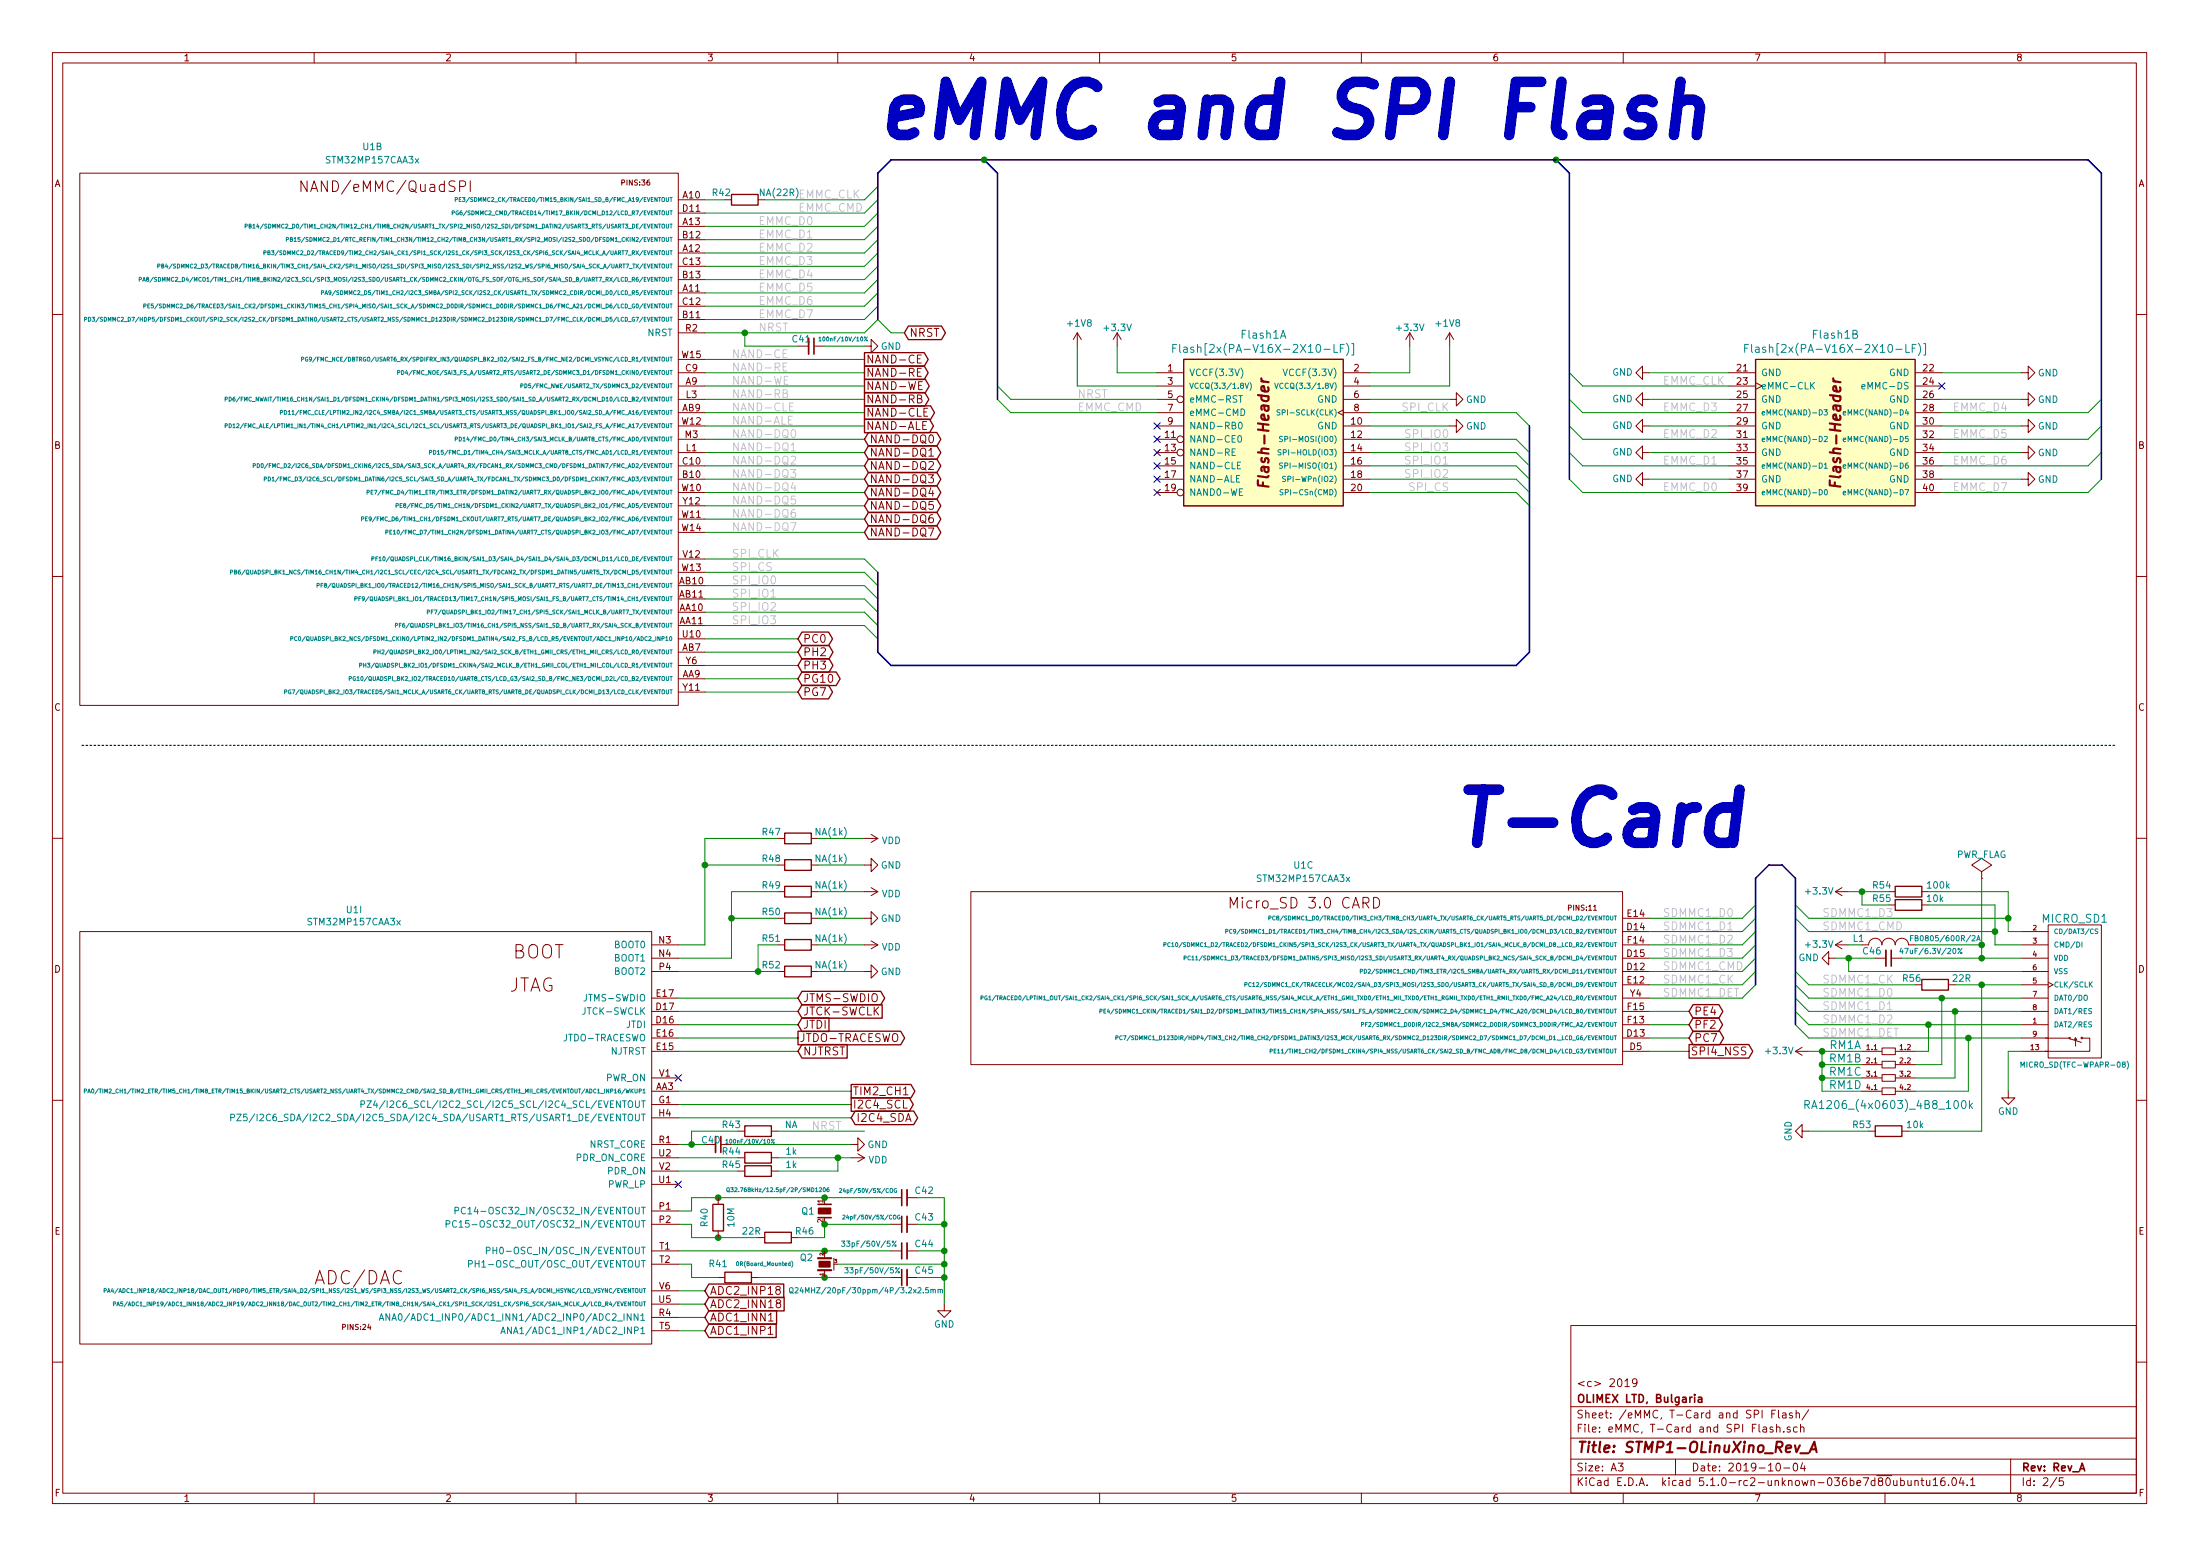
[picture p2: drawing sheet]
EESchema Schematic File Version 4
LIBS:STMP1-OLinuXino_Rev_A-cache
EELAYER 29 0
EELAYER END
$Descr A3 16535 11693
encoding utf-8
Sheet 2 5
Title "STMP1-OLinuXino_Rev_A"
Date "2019-10-04"
Rev "Rev_A"
Comp "OLIMEX LTD, Bulgaria"
Comment1 "<c> 2019"
Comment2 ""
Comment3 ""
Comment4 ""
$EndDescr
Text Label 5500 2900 0    60   ~ 0
NAND-WE
Text Label 5500 3200 0    60   ~ 0
NAND-ALE
Text Label 5500 3100 0    60   ~ 0
NAND-CLE
Text Label 5500 2800 0    60   ~ 0
NAND-RE
Text Label 5500 3000 0    60   ~ 0
NAND-RB
Text Label 5500 3300 0    60   ~ 0
NAND-DQ0
Text Label 5500 3400 0    60   ~ 0
NAND-DQ1
Entry Wire Line
	13500 7700 13600 7800
Entry Wire Line
	13500 7600 13600 7700
Entry Wire Line
	13500 7500 13600 7600
Entry Wire Line
	13500 7400 13600 7500
Entry Wire Line
	13500 7300 13600 7400
Entry Wire Line
	13500 6900 13600 7000
Entry Wire Line
	13500 6800 13600 6900
Entry Wire Line
	13200 6800 13100 6900
Entry Wire Line
	13200 6900 13100 7000
Entry Wire Line
	13200 7000 13100 7100
Entry Wire Line
	13200 7100 13100 7200
Entry Wire Line
	13200 7200 13100 7300
Text Notes 10900 6400 0    400  Italic 80
T-Card
Wire Bus Line
	13400 6500 13500 6600
Wire Bus Line
	13300 6500 13400 6500
Wire Bus Line
	13200 6600 13300 6500
Wire Notes Line
	15900 5600 600  5600
$Comp
L OLIMEX_RCL:R R42
U 1 1
P 5600 1500
F 0 "R42" H 5775 1450 50  0000 C CNN
F 1 "NA(22R)" H 5340 1450 50  0000 C CNN
F 2 "OLIMEX_RLC-FP:R_0402_5MIL_DWS" V 5530 1500 30  0001 C CNN
F 3 "" H 5600 1500 30  0000 C CNN
	1    5600 1500
	-1   0    0    1   
$EndComp
Wire Bus Line
	6700 1200 6600 1300
Entry Wire Line
	6500 2200 6600 2100
Entry Wire Line
	6500 2000 6600 1900
Entry Wire Line
	6500 2100 6600 2000
Entry Wire Line
	6500 1900 6600 1800
Entry Wire Line
	6500 1800 6600 1700
Entry Wire Line
	6500 1700 6600 1600
Entry Wire Line
	6500 1600 6600 1500
Entry Wire Line
	6500 1500 6600 1400
Entry Wire Line
	6500 2500 6600 2400
Entry Wire Line
	6500 2400 6600 2300
Entry Wire Line
	6500 2300 6600 2200
Text Label 6000 1500 0    60   ~ 0
EMMC_CLK
Wire Wire Line
	6500 1600 5300 1600
Text Label 6000 1600 0    60   ~ 0
EMMC_CMD
Wire Wire Line
	5450 1500 5300 1500
Wire Wire Line
	5750 1500 6500 1500
Wire Wire Line
	5300 1700 6500 1700
Text Label 5700 1700 0    60   ~ 0
EMMC_D0
Wire Wire Line
	5300 1800 6500 1800
Text Label 5700 1800 0    60   ~ 0
EMMC_D1
Wire Wire Line
	5300 1900 6500 1900
Wire Wire Line
	5300 2000 6500 2000
Text Label 5700 2000 0    60   ~ 0
EMMC_D3
Text Label 5700 1900 0    60   ~ 0
EMMC_D2
Wire Wire Line
	5300 2100 6500 2100
Text Label 5700 2100 0    60   ~ 0
EMMC_D4
Wire Wire Line
	5300 2200 6500 2200
Text Label 5700 2200 0    60   ~ 0
EMMC_D5
Wire Wire Line
	5300 2300 6500 2300
Text Label 5700 2300 0    60   ~ 0
EMMC_D6
Wire Wire Line
	5300 2400 6500 2400
Text Label 5700 2400 0    60   ~ 0
EMMC_D7
Wire Wire Line
	5300 2500 5600 2500
Text Label 5700 2500 0    60   ~ 0
NRST
Wire Wire Line
	5300 3300 6500 3300
Wire Wire Line
	5300 3400 6500 3400
Wire Wire Line
	5300 3500 6500 3500
Text Label 5500 3500 0    60   ~ 0
NAND-DQ2
Wire Wire Line
	5300 3600 6500 3600
Text Label 5500 3600 0    60   ~ 0
NAND-DQ3
Wire Wire Line
	5300 3700 6500 3700
Text Label 5500 3700 0    60   ~ 0
NAND-DQ4
Wire Wire Line
	5300 3800 6500 3800
Text Label 5500 3800 0    60   ~ 0
NAND-DQ5
Wire Wire Line
	5300 3900 6500 3900
Text Label 5500 3900 0    60   ~ 0
NAND-DQ6
Wire Wire Line
	5300 4000 6500 4000
Text Label 5500 4000 0    60   ~ 0
NAND-DQ7
Wire Wire Line
	5300 3200 6500 3200
Wire Wire Line
	5300 3100 6500 3100
Wire Wire Line
	5300 3000 6500 3000
Wire Wire Line
	5300 2900 6500 2900
Wire Wire Line
	5300 2800 6500 2800
Wire Wire Line
	5300 2700 6500 2700
Text Label 5500 2700 0    60   ~ 0
NAND-CE
Text Label 5500 4200 0    60   ~ 0
SPI_CLK
Text Label 5500 4300 0    60   ~ 0
SPI_CS
Text Label 5500 4400 0    60   ~ 0
SPI_IO0
Text Label 5500 4500 0    60   ~ 0
SPI_IO1
Text Label 5500 4600 0    60   ~ 0
SPI_IO2
Text Label 5500 4700 0    60   ~ 0
SPI_IO3
Wire Wire Line
	5300 4700 6500 4700
Wire Wire Line
	5300 4600 6500 4600
Wire Wire Line
	5300 4500 6500 4500
Wire Wire Line
	5300 4400 6500 4400
Wire Wire Line
	5300 4300 6500 4300
Wire Wire Line
	5300 4200 6500 4200
Wire Bus Line
	6600 4900 6700 5000
Entry Wire Line
	6500 4200 6600 4300
Entry Wire Line
	6500 4300 6600 4400
Entry Wire Line
	6500 4400 6600 4500
Entry Wire Line
	6500 4500 6600 4600
Entry Wire Line
	6500 4600 6600 4700
Entry Wire Line
	6500 4700 6600 4800
Wire Wire Line
	12400 6900 13100 6900
Wire Wire Line
	13100 7000 12400 7000
Wire Wire Line
	12400 7100 13100 7100
Wire Wire Line
	13100 7200 12400 7200
Wire Wire Line
	12400 7300 13100 7300
Wire Wire Line
	13100 7400 12400 7400
Text Label 12500 6900 0    60   ~ 0
SDMMC1_D0
Text Label 12500 7000 0    60   ~ 0
SDMMC1_D1
Text Label 12500 7100 0    60   ~ 0
SDMMC1_D2
Text Label 12500 7200 0    60   ~ 0
SDMMC1_D3
$Comp
L OLIMEX_RCL:R R53
U 1 1
P 14200 8500
F 0 "R53" H 14400 8550 50  0000 C CNN
F 1 "10k" H 14000 8550 50  0000 C CNN
F 2 "OLIMEX_RLC-FP:R_0402_5MIL_DWS" V 14130 8500 30  0001 C CNN
F 3 "" H 14200 8500 30  0000 C CNN
	1    14200 8500
	-1   0    0    -1  
$EndComp
Entry Wire Line
	13100 7500 13200 7400
$Comp
L OLIMEX_Connectors:MICRO_SD(TFC-WPAPR-08) MICRO_SD1
U 1 1
P 15500 7500
F 0 "MICRO_SD1" H 15600 8100 60  0000 C CNN
F 1 "MICRO_SD(TFC-WPAPR-08)" H 15600 7000 40  0000 C CNN
F 2 "OLIMEX_Connectors-FP:TFC-WPAPR-08" H 15300 7450 60  0001 C CNN
F 3 "" H 15300 7450 60  0000 C CNN
	1    15500 7500
	1    0    0    -1  
$EndComp
$Comp
L OLIMEX_RCL:R R56
U 1 1
P 14550 7400
F 0 "R56" H 14725 7450 50  0000 C CNN
F 1 "22R" H 14350 7450 50  0000 C CNN
F 2 "OLIMEX_RLC-FP:R_0402_5MIL_DWS" V 14480 7400 30  0001 C CNN
F 3 "" H 14550 7400 30  0000 C CNN
	1    14550 7400
	-1   0    0    -1  
$EndComp
$Comp
L OLIMEX_RCL:C C46
U 1 1
P 14200 7200
F 0 "C46" V 14250 7000 50  0000 L CNN
F 1 "47uF/6.3V/20%" V 14250 7275 40  0000 L CNN
F 2 "OLIMEX_RLC-FP:C_0805_5MIL_DWS" H 14238 7050 30  0001 C CNN
F 3 "" H 14200 7200 60  0000 C CNN
	1    14200 7200
	0    1    -1   0   
$EndComp
$Comp
L OLIMEX_RCL:L L?
U 1 1
P 14200 7100
AR Path="/5629ADF7" Ref="L?"  Part="1" 
AR Path="/5623625A/5629ADF7" Ref="L1"  Part="1" 
F 0 "L1" H 13975 7150 50  0000 C CNN
F 1 "FB0805/600R/2A" H 14625 7150 40  0000 C CNN
F 2 "OLIMEX_RLC-FP:L_0805_5MIL_DWS" H 14150 7100 60  0001 C CNN
F 3 "" H 14150 7100 60  0000 C CNN
	1    14200 7100
	1    0    0    -1  
$EndComp
$Comp
L OLIMEX_Power:GND #PWR052
U 1 1
P 13800 7200
F 0 "#PWR052" H 13800 6950 50  0001 C CNN
F 1 "GND" V 13800 7000 50  0000 C CNN
F 2 "" H 13800 7200 60  0000 C CNN
F 3 "" H 13800 7200 60  0000 C CNN
	1    13800 7200
	0    1    -1   0   
$EndComp
$Comp
L OLIMEX_Power:+3.3V #PWR054
U 1 1
P 13900 7100
F 0 "#PWR054" H 13900 6950 50  0001 C CNN
F 1 "+3.3V" V 13900 7325 50  0000 C CNN
F 2 "" H 13900 7100 60  0000 C CNN
F 3 "" H 13900 7100 60  0000 C CNN
	1    13900 7100
	0    -1   -1   0   
$EndComp
$Comp
L OLIMEX_RCL:RA1206_(4x0603)_4B8_Smashed RM1
U 2 1
P 14200 8150
F 0 "RM1" H 13875 8350 60  0000 C CNN
F 1 "RA1206_(4x0603)_4B8_100k" H 14200 8000 60  0000 C CNN
F 2 "OLIMEX_RLC-FP:RA1206_(4X0603)_4B8_xx" H 14250 8050 60  0001 C CNN
F 3 "" H 14250 8050 60  0000 C CNN
	2    14200 8150
	1    0    0    -1  
$EndComp
$Comp
L OLIMEX_RCL:RA1206_(4x0603)_4B8_Smashed RM1
U 3 1
P 14200 8250
F 0 "RM1" H 13875 8450 60  0000 C CNN
F 1 "RA1206_(4x0603)_4B8_100k" H 15100 8450 60  0001 C CNN
F 2 "OLIMEX_RLC-FP:RA1206_(4X0603)_4B8_xx" H 14250 8150 60  0001 C CNN
F 3 "" H 14250 8150 60  0000 C CNN
	3    14200 8250
	1    0    0    -1  
$EndComp
$Comp
L OLIMEX_RCL:RA1206_(4x0603)_4B8_Smashed RM1
U 4 1
P 14200 8350
F 0 "RM1" H 13875 8550 60  0000 C CNN
F 1 "RA1206_(4x0603)_4B8_100k" H 15125 8550 60  0001 C CNN
F 2 "OLIMEX_RLC-FP:RA1206_(4X0603)_4B8_xx" H 14250 8250 60  0001 C CNN
F 3 "" H 14250 8250 60  0000 C CNN
	4    14200 8350
	1    0    0    -1  
$EndComp
$Comp
L OLIMEX_RCL:RA1206_(4x0603)_4B8_Smashed RM1
U 1 1
P 14200 8050
F 0 "RM1" H 13875 8250 60  0000 C CNN
F 1 "RA1206_(4x0603)_4B8_100k" H 15125 8250 60  0001 C CNN
F 2 "OLIMEX_RLC-FP:RA1206_(4X0603)_4B8_xx" H 14250 7950 60  0001 C CNN
F 3 "" H 14250 7950 60  0000 C CNN
	1    14200 8050
	1    0    0    -1  
$EndComp
$Comp
L OLIMEX_RCL:R R54
U 1 1
P 14350 6700
F 0 "R54" H 14550 6750 50  0000 C CNN
F 1 "100k" H 14125 6750 50  0000 C CNN
F 2 "OLIMEX_RLC-FP:R_0402_5MIL_DWS" V 14280 6700 30  0001 C CNN
F 3 "" H 14350 6700 30  0000 C CNN
	1    14350 6700
	-1   0    0    -1  
$EndComp
$Comp
L OLIMEX_Power:GND #PWR055
U 1 1
P 15100 8200
F 0 "#PWR055" H 15100 7950 50  0001 C CNN
F 1 "GND" H 15100 8050 50  0000 C CNN
F 2 "" H 15100 8200 60  0000 C CNN
F 3 "" H 15100 8200 60  0000 C CNN
	1    15100 8200
	-1   0    0    -1  
$EndComp
$Comp
L OLIMEX_Power:+3.3V #PWR053
U 1 1
P 13900 6700
F 0 "#PWR053" H 13900 6550 50  0001 C CNN
F 1 "+3.3V" V 13900 6925 50  0000 C CNN
F 2 "" H 13900 6700 60  0000 C CNN
F 3 "" H 13900 6700 60  0000 C CNN
	1    13900 6700
	0    -1   -1   0   
$EndComp
$Comp
L OLIMEX_Power:+3.3V #PWR050
U 1 1
P 13600 7900
F 0 "#PWR050" H 13600 7750 50  0001 C CNN
F 1 "+3.3V" V 13600 8125 50  0000 C CNN
F 2 "" H 13600 7900 60  0000 C CNN
F 3 "" H 13600 7900 60  0000 C CNN
	1    13600 7900
	0    -1   -1   0   
$EndComp
$Comp
L OLIMEX_Power:PWR_FLAG #FLG01
U 1 1
P 14900 6600
F 0 "#FLG01" H 14900 6695 50  0001 C CNN
F 1 "PWR_FLAG" H 14900 6780 50  0000 C CNN
F 2 "" H 14900 6600 60  0000 C CNN
F 3 "" H 14900 6600 60  0000 C CNN
	1    14900 6600
	1    0    0    -1  
$EndComp
Connection ~ 13700 8100
Wire Wire Line
	13700 8200 14000 8200
Connection ~ 13700 8000
Wire Wire Line
	13700 8100 14000 8100
Connection ~ 13700 7900
Wire Wire Line
	13700 7900 13700 8000
Wire Wire Line
	14000 8000 13700 8000
Wire Wire Line
	13600 7900 13700 7900
Connection ~ 14000 6700
Wire Wire Line
	13900 6700 14000 6700
Wire Wire Line
	14000 6800 14000 6700
Wire Wire Line
	15100 8200 15100 7900
Connection ~ 15100 6900
Wire Wire Line
	14500 6700 15100 6700
Connection ~ 15000 7000
Wire Wire Line
	15100 6700 15100 6900
Wire Wire Line
	15100 7000 15200 7000
Wire Wire Line
	15000 6800 15000 7000
Wire Wire Line
	15000 7100 15200 7100
Connection ~ 14800 7800
Wire Wire Line
	14800 8200 14800 7800
Wire Wire Line
	14400 8200 14800 8200
Connection ~ 14700 7600
Wire Wire Line
	14700 8100 14700 7600
Wire Wire Line
	14400 8100 14700 8100
Connection ~ 14600 7500
Wire Wire Line
	14600 8000 14600 7500
Wire Wire Line
	14400 8000 14600 8000
Connection ~ 14500 7700
Wire Wire Line
	14500 7900 14500 7700
Wire Wire Line
	14400 7900 14500 7900
Wire Wire Line
	15100 7900 15200 7900
Wire Wire Line
	13900 7100 14000 7100
Wire Wire Line
	15200 7300 13900 7300
Connection ~ 14900 7200
Wire Wire Line
	14300 7200 14900 7200
Wire Wire Line
	15200 7400 14900 7400
Wire Wire Line
	13600 7800 14800 7800
Wire Wire Line
	13600 7700 14500 7700
Wire Wire Line
	13600 6900 15100 6900
Wire Wire Line
	13600 7000 15000 7000
Wire Wire Line
	13600 7400 14400 7400
Wire Wire Line
	13600 7500 14600 7500
Wire Wire Line
	13600 7600 14700 7600
Wire Wire Line
	13700 8100 13700 8200
Wire Wire Line
	13700 8000 13700 8100
Wire Wire Line
	13700 7900 14000 7900
Wire Wire Line
	14000 6700 14200 6700
Wire Wire Line
	15100 6900 15100 7000
Wire Wire Line
	15000 7000 15000 7100
Wire Wire Line
	14800 7800 15200 7800
Wire Wire Line
	14700 7600 15200 7600
Wire Wire Line
	14600 7500 15200 7500
Wire Wire Line
	14500 7700 15200 7700
Wire Wire Line
	14900 7200 15200 7200
Wire Wire Line
	14900 6600 14900 7100
Wire Wire Line
	14400 7100 14900 7100
Connection ~ 14900 7100
Wire Wire Line
	14900 7100 14900 7200
Text Label 13700 7500 0    60   ~ 0
SDMMC1_D0
Text Label 13700 7600 0    60   ~ 0
SDMMC1_D1
Text Label 13700 7700 0    60   ~ 0
SDMMC1_D2
Text Label 13700 6900 0    60   ~ 0
SDMMC1_D3
Wire Wire Line
	13900 7200 14100 7200
Wire Wire Line
	13800 7200 13900 7200
Wire Wire Line
	13900 7300 13900 7200
Connection ~ 13900 7200
Text Label 12500 7300 0    60   ~ 0
SDMMC1_CMD
Text Label 13700 7000 0    60   ~ 0
SDMMC1_CMD
Text Label 12500 7400 0    60   ~ 0
SDMMC1_CK
Text Label 13700 7400 0    60   ~ 0
SDMMC1_CK
Entry Wire Line
	13200 7300 13100 7400
Wire Wire Line
	12400 7500 13100 7500
Text Label 12500 7500 0    60   ~ 0
SDMMC1_DET
Text Label 13700 7800 0    60   ~ 0
SDMMC1_DET
$Comp
L OLIMEX_Power:GND #PWR051
U 1 1
P 13600 8500
F 0 "#PWR051" H 13600 8250 50  0001 C CNN
F 1 "GND" H 13600 8350 50  0000 C CNN
F 2 "" H 13600 8500 60  0000 C CNN
F 3 "" H 13600 8500 60  0000 C CNN
	1    13600 8500
	0    1    -1   0   
$EndComp
Wire Wire Line
	14050 8500 13600 8500
Wire Wire Line
	14350 8500 14900 8500
Wire Wire Line
	14900 8500 14900 7400
Connection ~ 14900 7400
Wire Wire Line
	14900 7400 14700 7400
$Comp
L OLIMEX_RCL:R R55
U 1 1
P 14350 6800
F 0 "R55" H 14550 6850 50  0000 C CNN
F 1 "10k" H 14150 6850 50  0000 C CNN
F 2 "OLIMEX_RLC-FP:R_0402_5MIL_DWS" V 14280 6800 30  0001 C CNN
F 3 "" H 14350 6800 30  0000 C CNN
	1    14350 6800
	-1   0    0    -1  
$EndComp
Wire Wire Line
	14500 6800 15000 6800
Wire Wire Line
	14200 6800 14000 6800
Wire Notes Line
	7200 5600 7200 8200
Wire Wire Line
	12400 7900 12700 7900
Text GLabel 12700 7900 2    60   Output ~ 0
SPI4_NSS
Wire Wire Line
	12400 7800 12700 7800
Text GLabel 12700 7800 2    60   BiDi ~ 0
PC7
Wire Wire Line
	12400 7600 12700 7600
Text GLabel 12700 7600 2    60   BiDi ~ 0
PE4
Wire Wire Line
	12400 7700 12700 7700
Text GLabel 12700 7700 2    60   BiDi ~ 0
PF2
Wire Wire Line
	5300 4800 6000 4800
Text GLabel 6000 4800 2    60   BiDi ~ 0
PC0
Wire Wire Line
	5300 4900 6000 4900
Text GLabel 6000 4900 2    60   BiDi ~ 0
PH2
Wire Wire Line
	5300 5000 6000 5000
Text GLabel 6000 5000 2    60   BiDi ~ 0
PH3
Wire Wire Line
	5300 5100 6000 5100
Text GLabel 6000 5100 2    60   BiDi ~ 0
PG10
Wire Wire Line
	5300 5200 6000 5200
Text GLabel 6000 5200 2    60   BiDi ~ 0
PG7
$Comp
L OLIMEX_RCL:C C?
U 1 1
P 6800 9400
AR Path="/56344A84/5FCDCEEE" Ref="C?"  Part="1" 
AR Path="/5623625A/5FCDCEEE" Ref="C44"  Part="1" 
F 0 "C44" V 6850 9175 50  0000 L CNN
F 1 "33pF/50V/5%" V 6850 9450 40  0000 L CNN
F 2 "OLIMEX_RLC-FP:C_0402_5MIL_DWS" H 6838 9250 30  0001 C CNN
F 3 "" H 6800 9400 60  0000 C CNN
	1    6800 9400
	0    -1   -1   0   
$EndComp
$Comp
L OLIMEX_RCL:C C?
U 1 1
P 6800 9600
AR Path="/56344A84/5FCDCEF8" Ref="C?"  Part="1" 
AR Path="/5623625A/5FCDCEF8" Ref="C45"  Part="1" 
F 0 "C45" V 6850 9375 50  0000 L CNN
F 1 "33pF/50V/5%" V 6850 9625 40  0000 L CNN
F 2 "OLIMEX_RLC-FP:C_0402_5MIL_DWS" H 6838 9450 30  0001 C CNN
F 3 "" H 6800 9600 60  0000 C CNN
	1    6800 9600
	0    -1   -1   0   
$EndComp
Wire Wire Line
	7100 9400 6900 9400
Wire Wire Line
	7100 9600 6900 9600
Connection ~ 6200 9600
Wire Wire Line
	6700 9600 6200 9600
Connection ~ 6200 9400
Wire Wire Line
	6700 9400 6200 9400
Wire Wire Line
	7100 9400 7100 9500
$Comp
L OLIMEX_IC:STM32MP157CAA3x U?
U 2 1
P 2900 3300
AR Path="/5E241DA3" Ref="U?"  Part="9" 
AR Path="/563556AE/5E241DA3" Ref="U?"  Part="9" 
AR Path="/5623625A/5E241DA3" Ref="U1"  Part="2" 
F 0 "U1" H 2800 5500 50  0000 C CNN
F 1 "STM32MP157CAA3x" H 2800 5400 50  0000 C CNN
F 2 "OLIMEX_IC-FP:LFBGA-448(Pitch-0.8mm_Pad-0.4mm_18x18x1.27mm)" H 3000 -900 50  0001 C CNN
F 3 "" H 10200 1200 50  0001 C CNN
	2    2900 3300
	1    0    0    -1  
$EndComp
Wire Wire Line
	5100 8300 6400 8300
Wire Wire Line
	5100 8400 6400 8400
Text GLabel 6400 8300 2    60   Output ~ 0
I2C4_SCL
Text GLabel 6400 8400 2    60   BiDi ~ 0
I2C4_SDA
Wire Wire Line
	5100 10000 5300 10000
Wire Wire Line
	5100 9900 5300 9900
Text GLabel 5300 9900 2    60   Input ~ 0
ADC1_INN1
Text GLabel 5300 10000 2    60   Input ~ 0
ADC1_INP1
Wire Wire Line
	5100 9800 5300 9800
Wire Wire Line
	5100 9700 5300 9700
Text GLabel 5300 9700 2    60   Input ~ 0
ADC2_INP18
Text GLabel 5300 9800 2    60   Input ~ 0
ADC2_INN18
Wire Wire Line
	5100 8200 6400 8200
Text GLabel 6400 8200 2    60   Output ~ 0
TIM2_CH1
Wire Wire Line
	5100 7500 6000 7500
Wire Wire Line
	6000 7600 5100 7600
Wire Wire Line
	5100 7700 6000 7700
Wire Wire Line
	6000 7800 5100 7800
Wire Wire Line
	5100 7900 6000 7900
Text GLabel 6000 7500 2    60   BiDi ~ 0
JTMS-SWDIO
Text GLabel 6000 7600 2    60   Input ~ 0
JTCK-SWCLK
Text GLabel 6000 7800 2    60   Output ~ 0
JTDO-TRACESWO
Text GLabel 6000 7700 2    60   Input ~ 0
JTDI
Text GLabel 6000 7900 2    60   Input ~ 0
NJTRST
$Comp
L OLIMEX_Devices:Crystal Q?
U 1 1
P 6200 9100
AR Path="/56344A84/5FCDCF0C" Ref="Q?"  Part="1" 
AR Path="/5623625A/5FCDCF0C" Ref="Q1"  Part="1" 
F 0 "Q1" V 6200 9225 50  0000 C CNN
F 1 "Q32.768kHz/12.5pF/2P/SMD1206" V 6040 9450 30  0000 C CNN
F 2 "OLIMEX_Crystal-FP:CM7V-T1A(Crystal_Package-1206_3.20x1.50x0.65mm)" H 6200 9100 60  0001 C CNN
F 3 "" H 6200 9100 60  0000 C CNN
	1    6200 9100
	0    -1   1    0   
$EndComp
$Comp
L OLIMEX_RCL:C C?
U 1 1
P 6800 9000
AR Path="/56344A84/5FCDCF16" Ref="C?"  Part="1" 
AR Path="/5623625A/5FCDCF16" Ref="C42"  Part="1" 
F 0 "C42" V 6850 8775 50  0000 L CNN
F 1 "24pF/50V/5%/COG" V 6850 9050 30  0000 L CNN
F 2 "OLIMEX_RLC-FP:C_0402_5MIL_DWS" H 6838 8850 30  0001 C CNN
F 3 "" H 6800 9000 60  0000 C CNN
	1    6800 9000
	0    -1   -1   0   
$EndComp
$Comp
L OLIMEX_RCL:C C?
U 1 1
P 6800 9200
AR Path="/56344A84/5FCDCF20" Ref="C?"  Part="1" 
AR Path="/5623625A/5FCDCF20" Ref="C43"  Part="1" 
F 0 "C43" V 6850 8975 50  0000 L CNN
F 1 "24pF/50V/5%/COG" V 6850 9225 30  0000 L CNN
F 2 "OLIMEX_RLC-FP:C_0402_5MIL_DWS" H 6838 9050 30  0001 C CNN
F 3 "" H 6800 9200 60  0000 C CNN
	1    6800 9200
	0    -1   -1   0   
$EndComp
Wire Wire Line
	5200 9100 5100 9100
Wire Wire Line
	5200 9000 5200 9100
Wire Wire Line
	6900 9000 7100 9000
Wire Wire Line
	7100 9200 6900 9200
Wire Wire Line
	6700 9200 6200 9200
Connection ~ 6200 9000
Wire Wire Line
	6700 9000 6200 9000
Wire Wire Line
	6200 9000 5400 9000
Wire Wire Line
	7100 9000 7100 9200
Text Notes 7100 9200 0    160  ~ 0
??? 22R
Wire Wire Line
	5100 9400 6200 9400
Text Notes 7100 9600 0    160  ~ 0
??? ili oscilator
$Comp
L OLIMEX_RCL:R R52
U 1 1
P 6000 7300
F 0 "R52" H 6200 7350 50  0000 C CNN
F 1 "NA(1k)" H 5750 7350 50  0000 C CNN
F 2 "OLIMEX_RLC-FP:R_0402_5MIL_DWS" V 5930 7300 30  0001 C CNN
F 3 "" H 6000 7300 30  0000 C CNN
	1    6000 7300
	-1   0    0    -1  
$EndComp
$Comp
L OLIMEX_RCL:R R51
U 1 1
P 6000 7100
F 0 "R51" H 6200 7150 50  0000 C CNN
F 1 "NA(1k)" H 5750 7150 50  0000 C CNN
F 2 "OLIMEX_RLC-FP:R_0402_5MIL_DWS" V 5930 7100 30  0001 C CNN
F 3 "" H 6000 7100 30  0000 C CNN
	1    6000 7100
	-1   0    0    -1  
$EndComp
$Comp
L OLIMEX_RCL:R R50
U 1 1
P 6000 6900
F 0 "R50" H 6200 6950 50  0000 C CNN
F 1 "NA(1k)" H 5750 6950 50  0000 C CNN
F 2 "OLIMEX_RLC-FP:R_0402_5MIL_DWS" V 5930 6900 30  0001 C CNN
F 3 "" H 6000 6900 30  0000 C CNN
	1    6000 6900
	-1   0    0    -1  
$EndComp
$Comp
L OLIMEX_RCL:R R49
U 1 1
P 6000 6700
F 0 "R49" H 6200 6750 50  0000 C CNN
F 1 "NA(1k)" H 5750 6750 50  0000 C CNN
F 2 "OLIMEX_RLC-FP:R_0402_5MIL_DWS" V 5930 6700 30  0001 C CNN
F 3 "" H 6000 6700 30  0000 C CNN
	1    6000 6700
	-1   0    0    -1  
$EndComp
$Comp
L OLIMEX_RCL:R R48
U 1 1
P 6000 6500
F 0 "R48" H 6200 6550 50  0000 C CNN
F 1 "NA(1k)" H 5750 6550 50  0000 C CNN
F 2 "OLIMEX_RLC-FP:R_0402_5MIL_DWS" V 5930 6500 30  0001 C CNN
F 3 "" H 6000 6500 30  0000 C CNN
	1    6000 6500
	-1   0    0    -1  
$EndComp
$Comp
L OLIMEX_RCL:R R47
U 1 1
P 6000 6300
F 0 "R47" H 6200 6350 50  0000 C CNN
F 1 "NA(1k)" H 5750 6350 50  0000 C CNN
F 2 "OLIMEX_RLC-FP:R_0402_5MIL_DWS" V 5930 6300 30  0001 C CNN
F 3 "" H 6000 6300 30  0000 C CNN
	1    6000 6300
	-1   0    0    -1  
$EndComp
Wire Wire Line
	5100 7100 5300 7100
Wire Wire Line
	5300 7100 5300 6500
Wire Wire Line
	5300 6500 5300 6300
Connection ~ 5300 6500
Wire Wire Line
	5100 7200 5500 7200
Wire Wire Line
	5500 7200 5500 6900
Connection ~ 5500 6900
Wire Wire Line
	5500 6900 5500 6700
Wire Wire Line
	5100 7300 5700 7300
Wire Wire Line
	5700 7300 5700 7100
Connection ~ 5700 7300
Wire Wire Line
	5300 6300 5850 6300
Wire Wire Line
	5300 6500 5850 6500
Wire Wire Line
	5500 6700 5850 6700
Wire Wire Line
	5500 6900 5850 6900
Wire Wire Line
	5700 7100 5850 7100
Wire Wire Line
	5700 7300 5850 7300
Wire Wire Line
	6150 7300 6500 7300
Wire Wire Line
	6150 7100 6500 7100
Wire Wire Line
	6150 6900 6500 6900
Wire Wire Line
	6150 6700 6500 6700
Wire Wire Line
	6150 6500 6500 6500
Wire Wire Line
	6500 6300 6150 6300
$Comp
L OLIMEX_Power:GND #PWR037
U 1 1
P 6500 7300
F 0 "#PWR037" H 6500 7050 50  0001 C CNN
F 1 "GND" V 6500 7100 50  0000 C CNN
F 2 "" H 6500 7300 60  0000 C CNN
F 3 "" H 6500 7300 60  0000 C CNN
	1    6500 7300
	0    -1   1    0   
$EndComp
$Comp
L OLIMEX_Power:GND #PWR035
U 1 1
P 6500 6900
F 0 "#PWR035" H 6500 6650 50  0001 C CNN
F 1 "GND" V 6500 6700 50  0000 C CNN
F 2 "" H 6500 6900 60  0000 C CNN
F 3 "" H 6500 6900 60  0000 C CNN
	1    6500 6900
	0    -1   1    0   
$EndComp
$Comp
L OLIMEX_Power:GND #PWR033
U 1 1
P 6500 6500
F 0 "#PWR033" H 6500 6250 50  0001 C CNN
F 1 "GND" V 6500 6300 50  0000 C CNN
F 2 "" H 6500 6500 60  0000 C CNN
F 3 "" H 6500 6500 60  0000 C CNN
	1    6500 6500
	0    -1   1    0   
$EndComp
$Comp
L OLIMEX_Power:GND #PWR038
U 1 1
P 7100 9800
F 0 "#PWR038" H 7100 9550 50  0001 C CNN
F 1 "GND" H 7100 9650 50  0000 C CNN
F 2 "" H 7100 9800 60  0000 C CNN
F 3 "" H 7100 9800 60  0000 C CNN
	1    7100 9800
	-1   0    0    -1  
$EndComp
Wire Wire Line
	7100 9200 7100 9400
Connection ~ 7100 9200
Connection ~ 7100 9400
Wire Wire Line
	7100 9800 7100 9600
Connection ~ 7100 9600
$Comp
L OLIMEX_RCL:R R?
U 1 1
P 5850 9300
AR Path="/56344A84/603BFB52" Ref="R?"  Part="1" 
AR Path="/5623625A/603BFB52" Ref="R46"  Part="1" 
F 0 "R46" H 6050 9350 50  0000 C CNN
F 1 "22R" H 5650 9350 50  0000 C CNN
F 2 "OLIMEX_RLC-FP:R_0402_5MIL_DWS" V 5780 9300 30  0001 C CNN
F 3 "" H 5850 9300 30  0000 C CNN
	1    5850 9300
	1    0    0    -1  
$EndComp
Wire Wire Line
	5200 9300 5200 9200
Wire Wire Line
	5200 9200 5100 9200
Wire Wire Line
	6200 9200 6200 9300
Wire Wire Line
	6200 9300 6000 9300
Connection ~ 6200 9200
$Comp
L OLIMEX_Devices:Crystal_GND Q2
U 1 1
P 6200 9500
F 0 "Q2" V 6246 9583 50  0000 L CNN
F 1 "Q24MHZ/20pF/30ppm/4P/3.2x2.5mm" V 6000 8600 40  0000 L CNN
F 2 "OLIMEX_Crystal-FP:TSX-3.2x2.5mm_GND(3)" V 6300 8300 60  0001 C CNN
F 3 "" H 6200 9500 60  0000 C CNN
	1    6200 9500
	0    -1   -1   0   
$EndComp
Wire Wire Line
	6300 9500 7100 9500
Connection ~ 7100 9500
Wire Wire Line
	7100 9500 7100 9600
$Comp
L OLIMEX_RCL:R R?
U 1 1
P 5550 9600
AR Path="/56344A84/5FCDCF02" Ref="R?"  Part="1" 
AR Path="/5623625A/5FCDCF02" Ref="R41"  Part="1" 
F 0 "R41" H 5400 9500 50  0000 C CNN
F 1 "0R(Board_Mounted)" H 5750 9500 30  0000 C CNN
F 2 "OLIMEX_RLC-FP:R_0402_5MIL_0R(Board_Mounted)" V 5480 9600 30  0001 C CNN
F 3 "" H 5550 9600 30  0000 C CNN
	1    5550 9600
	1    0    0    1   
$EndComp
Wire Wire Line
	5700 9600 6200 9600
Wire Wire Line
	5400 9600 5200 9600
Wire Wire Line
	5200 9600 5200 9500
Wire Wire Line
	5200 9500 5100 9500
$Comp
L OLIMEX_Connectors:Flash[2x(PA-V16X-2X10-LF)] Flash1
U 2 1
P 13800 3200
F 0 "Flash1" H 13800 3889 60  0000 C CNN
F 1 "Flash[2x(PA-V16X-2X10-LF)]" H 13800 3783 60  0000 C CNN
F 2 "OLIMEX_Connectors-FP:Flash[2x(PA-V16X-2X10-LF)]" H 13800 2400 60  0001 C CNN
F 3 "" H 14300 3200 60  0001 C CNN
	2    13800 3200
	1    0    0    -1  
$EndComp
Wire Wire Line
	13000 2800 12400 2800
Wire Wire Line
	13000 2900 11900 2900
Wire Wire Line
	13000 3000 12400 3000
Wire Wire Line
	13000 3100 11900 3100
Wire Wire Line
	13000 3200 12400 3200
Wire Wire Line
	13000 3300 11900 3300
Wire Wire Line
	12400 3400 13000 3400
Wire Wire Line
	13000 3500 11900 3500
Wire Wire Line
	12400 3600 13000 3600
Wire Wire Line
	13000 3700 11900 3700
Wire Wire Line
	14600 2800 15200 2800
Wire Wire Line
	15200 3000 14600 3000
Wire Wire Line
	14600 3100 15700 3100
Wire Wire Line
	15200 3200 14600 3200
Wire Wire Line
	15700 3300 14600 3300
Wire Wire Line
	14600 3400 15200 3400
Wire Wire Line
	14600 3500 15700 3500
Wire Wire Line
	15200 3600 14600 3600
$Comp
L OLIMEX_Power:GND #PWR045
U 1 1
P 12400 2800
F 0 "#PWR045" H 12400 2550 50  0001 C CNN
F 1 "GND" V 12400 2600 50  0000 C CNN
F 2 "" H 12400 2800 60  0000 C CNN
F 3 "" H 12400 2800 60  0000 C CNN
	1    12400 2800
	0    1    -1   0   
$EndComp
$Comp
L OLIMEX_Power:GND #PWR046
U 1 1
P 12400 3000
F 0 "#PWR046" H 12400 2750 50  0001 C CNN
F 1 "GND" V 12400 2800 50  0000 C CNN
F 2 "" H 12400 3000 60  0000 C CNN
F 3 "" H 12400 3000 60  0000 C CNN
	1    12400 3000
	0    1    -1   0   
$EndComp
$Comp
L OLIMEX_Power:GND #PWR047
U 1 1
P 12400 3200
F 0 "#PWR047" H 12400 2950 50  0001 C CNN
F 1 "GND" V 12400 3000 50  0000 C CNN
F 2 "" H 12400 3200 60  0000 C CNN
F 3 "" H 12400 3200 60  0000 C CNN
	1    12400 3200
	0    1    -1   0   
$EndComp
$Comp
L OLIMEX_Power:GND #PWR048
U 1 1
P 12400 3400
F 0 "#PWR048" H 12400 3150 50  0001 C CNN
F 1 "GND" V 12400 3200 50  0000 C CNN
F 2 "" H 12400 3400 60  0000 C CNN
F 3 "" H 12400 3400 60  0000 C CNN
	1    12400 3400
	0    1    -1   0   
$EndComp
$Comp
L OLIMEX_Power:GND #PWR049
U 1 1
P 12400 3600
F 0 "#PWR049" H 12400 3350 50  0001 C CNN
F 1 "GND" V 12400 3400 50  0000 C CNN
F 2 "" H 12400 3600 60  0000 C CNN
F 3 "" H 12400 3600 60  0000 C CNN
	1    12400 3600
	0    1    -1   0   
$EndComp
$Comp
L OLIMEX_Power:GND #PWR056
U 1 1
P 15200 2800
F 0 "#PWR056" H 15200 2550 50  0001 C CNN
F 1 "GND" V 15200 2600 50  0000 C CNN
F 2 "" H 15200 2800 60  0000 C CNN
F 3 "" H 15200 2800 60  0000 C CNN
	1    15200 2800
	0    -1   1    0   
$EndComp
$Comp
L OLIMEX_Power:GND #PWR057
U 1 1
P 15200 3000
F 0 "#PWR057" H 15200 2750 50  0001 C CNN
F 1 "GND" V 15200 2800 50  0000 C CNN
F 2 "" H 15200 3000 60  0000 C CNN
F 3 "" H 15200 3000 60  0000 C CNN
	1    15200 3000
	0    -1   1    0   
$EndComp
$Comp
L OLIMEX_Power:GND #PWR058
U 1 1
P 15200 3200
F 0 "#PWR058" H 15200 2950 50  0001 C CNN
F 1 "GND" V 15200 3000 50  0000 C CNN
F 2 "" H 15200 3200 60  0000 C CNN
F 3 "" H 15200 3200 60  0000 C CNN
	1    15200 3200
	0    -1   1    0   
$EndComp
$Comp
L OLIMEX_Power:GND #PWR059
U 1 1
P 15200 3400
F 0 "#PWR059" H 15200 3150 50  0001 C CNN
F 1 "GND" V 15200 3200 50  0000 C CNN
F 2 "" H 15200 3400 60  0000 C CNN
F 3 "" H 15200 3400 60  0000 C CNN
	1    15200 3400
	0    -1   1    0   
$EndComp
$Comp
L OLIMEX_Power:GND #PWR060
U 1 1
P 15200 3600
F 0 "#PWR060" H 15200 3350 50  0001 C CNN
F 1 "GND" V 15200 3400 50  0000 C CNN
F 2 "" H 15200 3600 60  0000 C CNN
F 3 "" H 15200 3600 60  0000 C CNN
	1    15200 3600
	0    -1   1    0   
$EndComp
Text Label 12500 2900 0    60   ~ 0
EMMC_CLK
Text Label 12500 3100 0    60   ~ 0
EMMC_D3
Text Label 12500 3300 0    60   ~ 0
EMMC_D2
Text Label 12500 3500 0    60   ~ 0
EMMC_D1
Text Label 12500 3700 0    60   ~ 0
EMMC_D0
NoConn ~ 14600 2900
Text Label 15100 3100 2    60   ~ 0
EMMC_D4
Text Label 15100 3300 2    60   ~ 0
EMMC_D5
Text Label 15100 3500 2    60   ~ 0
EMMC_D6
Text Label 15100 3700 2    60   ~ 0
EMMC_D7
Text GLabel 6500 2700 2    60   Output ~ 0
NAND-CE
Text GLabel 6500 2800 2    60   Output ~ 0
NAND-RE
Text GLabel 6500 2900 2    60   Output ~ 0
NAND-WE
Text GLabel 6500 3000 2    60   Output ~ 0
NAND-RB
Text GLabel 6500 3100 2    60   Output ~ 0
NAND-CLE
Text GLabel 6500 3200 2    60   Output ~ 0
NAND-ALE
Text GLabel 6500 3300 2    60   BiDi ~ 0
NAND-DQ0
Text GLabel 6500 3400 2    60   BiDi ~ 0
NAND-DQ1
Text GLabel 6500 3500 2    60   BiDi ~ 0
NAND-DQ2
Text GLabel 6500 3600 2    60   BiDi ~ 0
NAND-DQ3
Text GLabel 6500 3700 2    60   BiDi ~ 0
NAND-DQ4
Text GLabel 6500 3800 2    60   BiDi ~ 0
NAND-DQ5
Text GLabel 6500 3900 2    60   BiDi ~ 0
NAND-DQ6
Text GLabel 6500 4000 2    60   BiDi ~ 0
NAND-DQ7
Wire Bus Line
	11700 1200 11800 1300
Wire Bus Line
	11700 1200 15700 1200
Wire Bus Line
	15700 1200 15800 1300
Connection ~ 11700 1200
$Comp
L OLIMEX_Connectors:Flash[2x(PA-V16X-2X10-LF)] Flash1
U 1 1
P 9500 3200
F 0 "Flash1" H 9500 3889 60  0000 C CNN
F 1 "Flash[2x(PA-V16X-2X10-LF)]" H 9500 3783 60  0000 C CNN
F 2 "OLIMEX_Connectors-FP:Flash[2x(PA-V16X-2X10-LF)]" H 9500 2400 60  0001 C CNN
F 3 "" H 10000 3200 60  0001 C CNN
	1    9500 3200
	1    0    0    -1  
$EndComp
$Comp
L OLIMEX_Power:+1V8 #PWR039
U 1 1
P 8100 2600
F 0 "#PWR039" H 8100 2450 50  0001 C CNN
F 1 "+1V8" H 8115 2773 50  0000 C CNN
F 2 "" H 8100 2600 60  0000 C CNN
F 3 "" H 8100 2600 60  0000 C CNN
	1    8100 2600
	1    0    0    -1  
$EndComp
$Comp
L OLIMEX_Power:+3.3V #PWR040
U 1 1
P 8400 2600
F 0 "#PWR040" H 8400 2450 50  0001 C CNN
F 1 "+3.3V" H 8400 2740 50  0000 C CNN
F 2 "" H 8400 2600 60  0000 C CNN
F 3 "" H 8400 2600 60  0000 C CNN
	1    8400 2600
	-1   0    0    -1  
$EndComp
Wire Wire Line
	8700 2800 8400 2800
Wire Wire Line
	8400 2800 8400 2600
Wire Wire Line
	8100 2900 8100 2600
Wire Wire Line
	8100 2900 8700 2900
Wire Wire Line
	8700 3000 7600 3000
Text Label 8100 3000 0    60   ~ 0
NRST
$Comp
L OLIMEX_Power:+1V8 #PWR042
U 1 1
P 10900 2600
F 0 "#PWR042" H 10900 2450 50  0001 C CNN
F 1 "+1V8" H 10915 2773 50  0000 C CNN
F 2 "" H 10900 2600 60  0000 C CNN
F 3 "" H 10900 2600 60  0000 C CNN
	1    10900 2600
	-1   0    0    -1  
$EndComp
$Comp
L OLIMEX_Power:+3.3V #PWR041
U 1 1
P 10600 2600
F 0 "#PWR041" H 10600 2450 50  0001 C CNN
F 1 "+3.3V" H 10600 2740 50  0000 C CNN
F 2 "" H 10600 2600 60  0000 C CNN
F 3 "" H 10600 2600 60  0000 C CNN
	1    10600 2600
	1    0    0    -1  
$EndComp
Wire Wire Line
	10300 2800 10600 2800
Wire Wire Line
	10600 2800 10600 2600
Wire Wire Line
	10900 2900 10900 2600
Wire Wire Line
	10900 2900 10300 2900
Text Label 8100 3100 0    60   ~ 0
EMMC_CMD
Wire Wire Line
	8700 3100 7600 3100
$Comp
L OLIMEX_Power:GND #PWR043
U 1 1
P 10900 3000
F 0 "#PWR043" H 10900 2750 50  0001 C CNN
F 1 "GND" V 10900 2800 50  0000 C CNN
F 2 "" H 10900 3000 60  0000 C CNN
F 3 "" H 10900 3000 60  0000 C CNN
	1    10900 3000
	0    -1   1    0   
$EndComp
Wire Wire Line
	10300 3000 10900 3000
Wire Wire Line
	10900 3200 10300 3200
Wire Wire Line
	10300 3300 11400 3300
Wire Wire Line
	11400 3400 10300 3400
Wire Wire Line
	10300 3500 11400 3500
Wire Wire Line
	11400 3600 10300 3600
Wire Wire Line
	10300 3700 11400 3700
Text Label 10900 3100 2    60   ~ 0
SPI_CLK
$Comp
L OLIMEX_Power:GND #PWR044
U 1 1
P 10900 3200
F 0 "#PWR044" H 10900 2950 50  0001 C CNN
F 1 "GND" V 10900 3000 50  0000 C CNN
F 2 "" H 10900 3200 60  0000 C CNN
F 3 "" H 10900 3200 60  0000 C CNN
	1    10900 3200
	0    -1   1    0   
$EndComp
Text Label 10900 3300 2    60   ~ 0
SPI_IO0
Text Label 10900 3400 2    60   ~ 0
SPI_IO3
Text Label 10900 3500 2    60   ~ 0
SPI_IO1
Text Label 10900 3600 2    60   ~ 0
SPI_IO2
Text Label 10900 3700 2    60   ~ 0
SPI_CS
Wire Bus Line
	6700 1200 7400 1200
Wire Bus Line
	7400 1200 7500 1300
Wire Bus Line
	7400 1200 11700 1200
Connection ~ 7400 1200
NoConn ~ 8700 3300
NoConn ~ 8700 3400
NoConn ~ 8700 3500
NoConn ~ 8700 3600
NoConn ~ 8700 3700
NoConn ~ 8700 3200
Wire Bus Line
	6700 5000 11400 5000
Wire Bus Line
	11400 5000 11500 4900
Wire Wire Line
	10300 3100 11400 3100
Entry Wire Line
	7500 2900 7600 3000
Entry Wire Line
	7500 3000 7600 3100
Entry Wire Line
	11400 3100 11500 3200
Entry Wire Line
	11400 3300 11500 3400
Entry Wire Line
	11400 3400 11500 3500
Entry Wire Line
	11400 3500 11500 3600
Entry Wire Line
	11400 3600 11500 3700
Entry Wire Line
	11400 3700 11500 3800
Entry Wire Line
	11800 2800 11900 2900
Entry Wire Line
	11800 3000 11900 3100
Entry Wire Line
	11800 3200 11900 3300
Entry Wire Line
	11800 3400 11900 3500
Entry Wire Line
	11800 3600 11900 3700
Entry Wire Line
	15800 3000 15700 3100
Entry Wire Line
	15800 3200 15700 3300
Entry Wire Line
	15800 3400 15700 3500
Entry Wire Line
	15800 3600 15700 3700
Wire Wire Line
	14600 3700 15700 3700
$Comp
L OLIMEX_Power:VDD #PWR032
U 1 1
P 6500 6300
F 0 "#PWR032" H 6500 6150 50  0001 C CNN
F 1 "VDD" V 6515 6428 50  0000 L CNN
F 2 "" H 6500 6300 60  0000 C CNN
F 3 "" H 6500 6300 60  0000 C CNN
	1    6500 6300
	0    1    1    0   
$EndComp
$Comp
L OLIMEX_Power:VDD #PWR034
U 1 1
P 6500 6700
F 0 "#PWR034" H 6500 6550 50  0001 C CNN
F 1 "VDD" V 6515 6828 50  0000 L CNN
F 2 "" H 6500 6700 60  0000 C CNN
F 3 "" H 6500 6700 60  0000 C CNN
	1    6500 6700
	0    1    1    0   
$EndComp
$Comp
L OLIMEX_Power:VDD #PWR036
U 1 1
P 6500 7100
F 0 "#PWR036" H 6500 6950 50  0001 C CNN
F 1 "VDD" V 6515 7228 50  0000 L CNN
F 2 "" H 6500 7100 60  0000 C CNN
F 3 "" H 6500 7100 60  0000 C CNN
	1    6500 7100
	0    1    1    0   
$EndComp
Connection ~ 5400 9000
Connection ~ 5400 9300
Wire Wire Line
	5400 9300 5200 9300
Wire Wire Line
	5400 9000 5200 9000
$Comp
L OLIMEX_RCL:R R?
U 1 1
P 5400 9150
AR Path="/56344A84/5FCDCF2A" Ref="R?"  Part="1" 
AR Path="/5623625A/5FCDCF2A" Ref="R40"  Part="1" 
F 0 "R40" H 5400 9050 50  0000 C CNN
F 1 "10M" H 5400 9250 50  0000 C CNN
F 2 "OLIMEX_RLC-FP:R_0402_5MIL_DWS" V 5330 9150 30  0001 C CNN
F 3 "" H 5400 9150 30  0000 C CNN
	1    5400 9150
	0    1    1    0   
$EndComp
Wire Wire Line
	5400 9300 5700 9300
Text GLabel 6800 2500 2    60   BiDi ~ 0
NRST
Entry Wire Line
	6600 2400 6700 2500
Wire Wire Line
	6700 2500 6800 2500
$Comp
L OLIMEX_RCL:C C40
U 1 1
P 5400 8600
F 0 "C40" V 5430 8470 50  0000 L CNN
F 1 "100nF/10V/10%" V 5420 8650 30  0000 L CNN
F 2 "OLIMEX_RLC-FP:C_0402_5MIL_DWS" H 5438 8450 30  0001 C CNN
F 3 "" H 5400 8600 60  0000 C CNN
	1    5400 8600
	0    1    -1   0   
$EndComp
$Comp
L OLIMEX_Power:GND #PWR029
U 1 1
P 6400 8600
F 0 "#PWR029" H 6400 8350 50  0001 C CNN
F 1 "GND" V 6400 8400 50  0000 C CNN
F 2 "" H 6400 8600 60  0000 C CNN
F 3 "" H 6400 8600 60  0000 C CNN
	1    6400 8600
	0    -1   1    0   
$EndComp
Wire Wire Line
	5500 8600 6400 8600
Wire Wire Line
	5100 8600 5200 8600
$Comp
L OLIMEX_RCL:R R43
U 1 1
P 5700 8500
F 0 "R43" H 5900 8550 50  0000 C CNN
F 1 "NA" H 5450 8550 50  0000 C CNN
F 2 "OLIMEX_RLC-FP:R_0402_5MIL_DWS" V 5630 8500 30  0001 C CNN
F 3 "" H 5700 8500 30  0000 C CNN
	1    5700 8500
	-1   0    0    -1  
$EndComp
Wire Wire Line
	5550 8500 5200 8500
Wire Wire Line
	5200 8500 5200 8600
Connection ~ 5200 8600
Wire Wire Line
	5200 8600 5300 8600
Wire Wire Line
	5850 8500 6500 8500
Text Label 6100 8500 0    60   ~ 0
NRST
$Comp
L OLIMEX_RCL:C C41
U 1 1
P 6100 2600
F 0 "C41" V 6150 2450 50  0000 L CNN
F 1 "100nF/10V/10%" V 6150 2650 30  0000 L CNN
F 2 "OLIMEX_RLC-FP:C_0402_5MIL_DWS" H 6138 2450 30  0001 C CNN
F 3 "" H 6100 2600 60  0000 C CNN
	1    6100 2600
	0    1    -1   0   
$EndComp
$Comp
L OLIMEX_Power:GND #PWR031
U 1 1
P 6500 2600
F 0 "#PWR031" H 6500 2350 50  0001 C CNN
F 1 "GND" V 6500 2400 50  0000 C CNN
F 2 "" H 6500 2600 60  0000 C CNN
F 3 "" H 6500 2600 60  0000 C CNN
	1    6500 2600
	0    -1   1    0   
$EndComp
Wire Wire Line
	6500 2600 6200 2600
Wire Wire Line
	6000 2600 5600 2600
Wire Wire Line
	5600 2600 5600 2500
Connection ~ 5600 2500
Wire Wire Line
	5600 2500 6500 2500
$Comp
L OLIMEX_RCL:R R44
U 1 1
P 5700 8700
F 0 "R44" H 5900 8750 50  0000 C CNN
F 1 "1k" H 5450 8750 50  0000 C CNN
F 2 "OLIMEX_RLC-FP:R_0402_5MIL_DWS" V 5630 8700 30  0001 C CNN
F 3 "" H 5700 8700 30  0000 C CNN
	1    5700 8700
	-1   0    0    -1  
$EndComp
Wire Wire Line
	5550 8700 5100 8700
Wire Wire Line
	5850 8700 6300 8700
$Comp
L OLIMEX_Power:VDD #PWR030
U 1 1
P 6400 8700
F 0 "#PWR030" H 6400 8550 50  0001 C CNN
F 1 "VDD" V 6415 8828 50  0000 L CNN
F 2 "" H 6400 8700 60  0000 C CNN
F 3 "" H 6400 8700 60  0000 C CNN
	1    6400 8700
	0    1    1    0   
$EndComp
Text Notes 5900 6100 0    160  ~ 0
???
$Comp
L OLIMEX_RCL:R R45
U 1 1
P 5700 8800
F 0 "R45" H 5900 8850 50  0000 C CNN
F 1 "1k" H 5450 8850 50  0000 C CNN
F 2 "OLIMEX_RLC-FP:R_0402_5MIL_DWS" V 5630 8800 30  0001 C CNN
F 3 "" H 5700 8800 30  0000 C CNN
	1    5700 8800
	-1   0    0    -1  
$EndComp
Wire Wire Line
	5550 8800 5100 8800
Wire Wire Line
	5850 8800 6300 8800
Wire Wire Line
	6300 8800 6300 8700
Connection ~ 6300 8700
Wire Wire Line
	6300 8700 6400 8700
Text Notes 5100 9000 0    160  ~ 0
???
NoConn ~ 5100 8900
Text Notes 5150 8150 0    160  ~ 0
???
NoConn ~ 5100 8100
$Comp
L OLIMEX_IC:STM32MP157CAA3x U?
U 3 1
P 9800 7400
AR Path="/5EAE35A2" Ref="U?"  Part="2" 
AR Path="/5623625A/5EAE35A2" Ref="U1"  Part="3" 
F 0 "U1" H 9800 8300 50  0000 C CNN
F 1 "STM32MP157CAA3x" H 9800 8200 50  0000 C CNN
F 2 "OLIMEX_IC-FP:LFBGA-448(Pitch-0.8mm_Pad-0.4mm_18x18x1.27mm)" H 17100 5300 50  0001 C CNN
F 3 "" H 17100 5300 50  0001 C CNN
	3    9800 7400
	1    0    0    -1  
$EndComp
$Comp
L OLIMEX_IC:STM32MP157CAA3x U1
U 9 1
P 2800 8500
F 0 "U1" H 2662 10165 50  0000 C CNN
F 1 "STM32MP157CAA3x" H 2662 10074 50  0000 C CNN
F 2 "OLIMEX_IC-FP:LFBGA-448(Pitch-0.8mm_Pad-0.4mm_18x18x1.27mm)" H 2800 4150 50  0001 C CNN
F 3 "" H 10100 6400 50  0001 C CNN
	9    2800 8500
	1    0    0    -1  
$EndComp
Wire Bus Line
	7500 1300 7500 3000
Wire Bus Line
	15800 1300 15800 3600
Wire Bus Line
	11800 1300 11800 3600
Wire Bus Line
	13500 6600 13500 7700
Wire Bus Line
	6600 4300 6600 4900
Wire Bus Line
	13200 6600 13200 7400
Wire Bus Line
	11500 3200 11500 4900
Wire Bus Line
	6600 1300 6600 2400
$EndSCHEMATC
